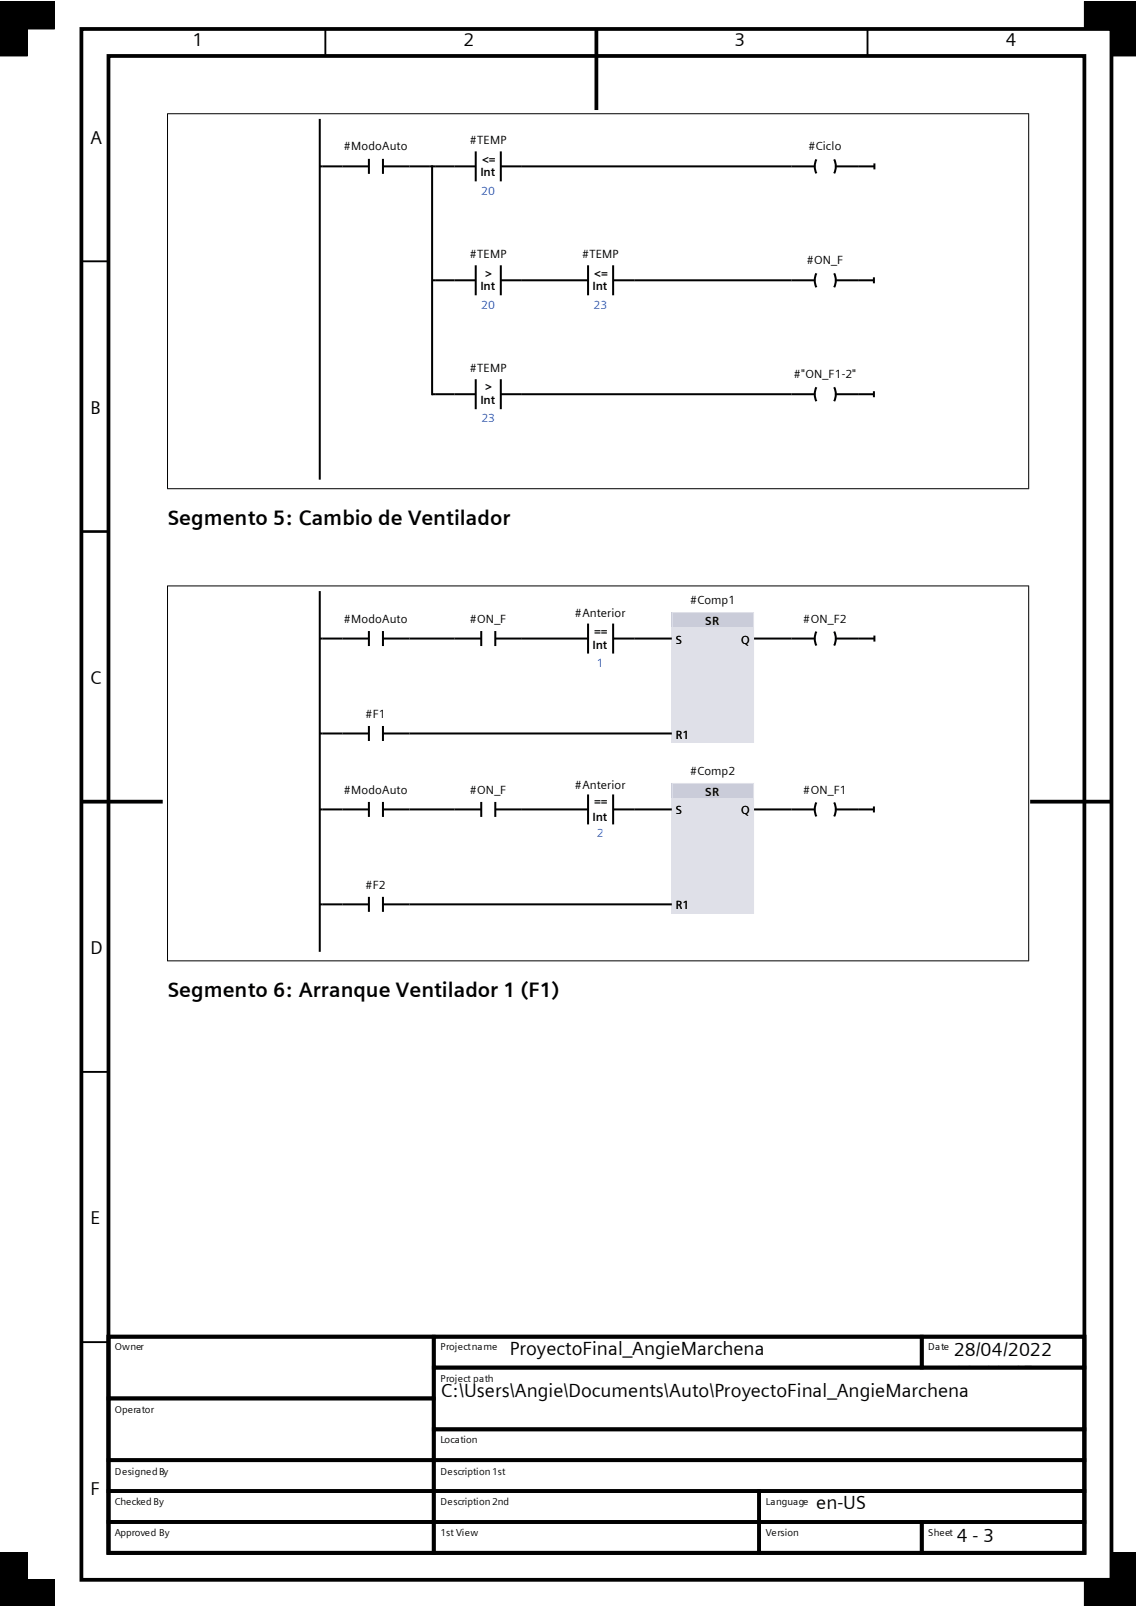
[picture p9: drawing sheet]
<svg xmlns="http://www.w3.org/2000/svg" width="210mm" height="297mm" viewBox="0 0 210 297" stroke-linecap="round" stroke-linejoin="round" font-family="sans-serif">
<path d="M60.2 5.4v5M160.4 5.4v5M15 48.3h5.1M15 98.3h5.1M15 198.2h5.1M15 248.2h5.1" fill="none" stroke="#000" stroke-width=".35"/>
<g fill="none" stroke="#000" stroke-width=".7" stroke-linecap="butt">
<path d="M15 5.4h190.5v286.8h-190.5zM20.1 10.4h180.4v276.8h-180.4zM110.3 5.4v14.9M15 148.3h15.1M190.4 148.3h15.1M20.1 247.2h60.1v11.4h-60.1zM20.1 258.6h60.1v11.4h-60.1zM20.1 247.2h180.4v40h-180.4zM80.2 247.2h90.2v5.7h-90.2zM80.2 252.9h120.3v11.4h-120.3zM170.4 247.2h30.1v5.7h-30.1zM20.1 270h60.1v5.8h-60.1z"/>
<path d="M20.1 275.8h60.1v5.7h-60.1zM80.2 264.3h120.3v5.7h-120.3zM80.2 270h120.3v5.8h-120.3zM80.2 275.8h60.1v5.7h-60.1zM140.3 275.8h60.2v5.7h-60.2zM20.1 281.5h60.1v5.7h-60.1zM80.2 281.5h60.1v5.7h-60.1zM140.3 281.5h30.1v5.7h-30.1zM170.4 281.5h30.1v5.7h-30.1z"/>
</g>
<path d="M0 .4h10v5h-10zM0 .4h5v10h-5zM200.5 .4h5v5h-5zM205.5 .4v10h4.6M205.5 .4h.1M205.5 .4h4.6M5 296.9v-9.7h-5v9.7v-4.7h10v4.7M210.1 292.2h-9.6v4.7M210.1 287.2h-4.6v9.7" fill="none" stroke="#000" stroke-width=".18"/>
<g fill="#000">
<path d="M0 .4h10v5h-10z" fill-rule="evenodd"/>
<path d="M0 .4h5v10h-5z" fill-rule="evenodd"/>
<path d="M200.5 .4h5v5h-5z" fill-rule="evenodd"/>
<path d="M205.5 .4h4.6v10h-4.6z" fill-rule="evenodd"/>
<path d="M0 292.2h10v4.7h-10z" fill-rule="evenodd"/>
<path d="M0 287.2h5v9.7h-5z" fill-rule="evenodd"/>
<path d="M200.5 292.2h9.6v4.7h-9.6z" fill-rule="evenodd"/>
<path d="M205.5 287.2h4.6v9.7h-4.6z" fill-rule="evenodd"/>
</g>
<g fill="none" stroke="#000" stroke-width=".37">
<path d="M59.1 30.8h9.1M59.1 22v66.7M68.2 29.4v2.8M70.8 30.8h17.2M70.8 29.4v2.8M79.9 30.6v42.5M88 28v5.5M92.6 30.8h58M92.6 28v5.5M150.9 29.5l-.3 1.3 .3 1.3M154.2 29.5a2.91 2.91 0 0 1 0 2.6M154.5 30.8h7.2"/>
<path d="M161.7 30.2v1.1M79.9 51.8h8.1M88 49.1v5.5M92.6 51.8h16.1M92.6 49.1v5.5M108.7 49.1v5.5M113.4 51.8h37.2M113.4 49.1v5.5M150.9 50.5l-.3 1.3 .3 1.3M154.2 50.5a2.91 2.91 0 0 1 0 2.6M154.5 51.8h7.1M161.6 51.3v1.1"/>
<path d="M79.9 72.9h8.1M88 70.1v5.6M92.6 72.9h58M92.6 70.1v5.6M150.9 71.6l-.3 1.3 .3 1.3M154.2 71.6a2.91 2.91 0 0 1 0 2.6M154.5 72.9h7.1M161.6 72.4v1.1"/>
</g>
<path d="M30.9 21h159.3M31 21v69.4M190.2 21v69.4M30.9 90.4h159.3" fill="none" stroke="#000" stroke-width=".18"/>
<g fill="none" stroke="#000" stroke-width=".37">
<path d="M59.1 118.1h.6M59.1 109.3v66.7M63.3 118.1h4.9M68.2 116.7v2.8M70.8 118.1h4.9M70.8 116.7v2.8M84.1 118.1h4.9M89 116.7v2.8M91.6 118.1h4.9M91.6 116.7v2.8M104.8 118.1h3.9M108.7 115.3v5.6"/>
<path d="M113.4 118.1h3.8M113.4 115.3v5.6M59.1 135.6h.6M59.1 149.7h.6M59.1 167.3h.6"/>
</g>
<path d="M124.2 113.2h15.2v24.2h-15.2z" fill-rule="evenodd" fill="#dfe0e8"/>
<path d="M124.2 113.2h15.2v2.8h-15.2z" fill-rule="evenodd" fill="#caccd9"/>
<path d="M124.3 113.3h15v24h-15z" fill="none" stroke="#dfe0e8" stroke-width=".19"/>
<g fill="none" stroke="#000" stroke-width=".37">
<path d="M146.4 118.1h4.2M150.9 116.8l-.3 1.3 .3 1.3M154.2 116.8a2.91 2.91 0 0 1 0 2.6M154.5 118.1h4.3M63.3 135.6h4.9M68.2 134.3v2.7M70.8 135.6h4.9M70.8 134.3v2.7M63.3 149.7h4.9M68.2 148.3v2.8M70.8 148.3v2.8M70.8 149.7h4.9"/>
<path d="M84.1 149.7h4.9M89 148.3v2.8M91.6 149.7h4.9M91.6 148.3v2.8M104.8 149.7h3.9M108.7 146.9v5.6M113.4 149.7h3.8M113.4 146.9v5.6"/>
</g>
<path d="M124.2 144.8h15.2v24.2h-15.2z" fill-rule="evenodd" fill="#dfe0e8"/>
<path d="M124.2 144.8h15.2v2.8h-15.2z" fill-rule="evenodd" fill="#caccd9"/>
<path d="M124.3 144.9h15v24h-15z" fill="none" stroke="#dfe0e8" stroke-width=".19"/>
<g fill="none" stroke="#000" stroke-width=".37">
<path d="M59.7 118.1h3.6M75.7 118.1h8.4M96.5 118.1h8.3M117.2 118.1h7M139.4 118.1h7M158.8 118.1h2.9M161.7 117.5v1.1M59.7 135.6h3.6M75.7 135.6h48.5M59.7 149.7h3.6M75.7 149.7h8.4M96.5 149.7h8.3"/>
<path d="M117.2 149.7h7M139.4 149.7h11.2M150.9 148.4l-.3 1.3 .3 1.3M154.2 148.4a2.91 2.91 0 0 1 0 2.6M154.5 149.7h7.1M161.6 149.1v1.2M59.7 167.3h8.5M68.2 165.9v2.7M70.8 167.3h53.4M70.8 165.9v2.7"/>
</g>
<path d="M30.9 108.4h159.3M31 108.3v69.4M190.2 108.3v69.4M30.9 177.7h159.3" fill="none" stroke="#000" stroke-width=".18"/>
<g font-size="3.9">
<text x="31" y="97.1">Segmento 5: Cambio de Ventilador</text>
<text x="31" y="184.4">Segmento 6: Arranque Ventilador 1 (F1)</text>
</g>
<g font-size="3.5">
<text x="94.3" y="250.5">ProyectoFinal_AngieMarchena</text>
<text x="176.3" y="250.8">28/04/2022</text>
<text x="176.3" y="255">23:10:45</text>
<text x="81.5" y="258.4">C:\Users\Angie\Documents\Auto\ProyectoFinal_AngieMarchena</text>
<text x="150.9" y="279.1">en-US</text>
<text x="176.9" y="285.2">4 - 3</text>
</g>
<g font-size="3.4">
<text x="35.6" y="8.6">1</text>
<text x="85.7" y="8.6">2</text>
<text x="135.8" y="8.6">3</text>
<text x="185.9" y="8.6">4</text>
<text x="16.7" y="26.5">A</text>
<text x="16.7" y="76.5">B</text>
<text x="16.7" y="126.5">C</text>
<text x="16.7" y="176.4">D</text>
<text x="16.7" y="226.4">E</text>
<text x="16.7" y="276.4">F</text>
</g>
<g font-size="2.2">
<text x="63.6" y="27.8">#ModoAuto</text>
<text x="86.9" y="26.7">#TEMP</text>
<text x="149.5" y="27.8">#Ciclo</text>
<text x="88.8" y="32.6">Int</text>
<text x="89.1" y="30.1">&lt;=</text>
<text x="86.9" y="47.8">#TEMP</text>
<text x="107.6" y="47.8">#TEMP</text>
<text x="88.8" y="53.7">Int</text>
<text x="89.7" y="51.1">&gt;</text>
<text x="109.6" y="53.7">Int</text>
<text x="109.9" y="51.1">&lt;=</text>
<text x="149.1" y="48.9">#ON_F</text>
<text x="86.9" y="68.9">#TEMP</text>
<text x="146.8" y="70">#&quot;ON_F1-2&quot;</text>
<text x="88.8" y="74.8">Int</text>
<text x="89.7" y="72.2">&gt;</text>
<text x="127.6" y="111.6">#Comp1</text>
<text x="63.6" y="115.1">#ModoAuto</text>
<text x="86.9" y="115.1">#ON_F</text>
<text x="106.3" y="114">#Anterior</text>
<text x="109.6" y="120">Int</text>
<text x="109.9" y="117.4">==</text>
<text x="124.9" y="119">S</text>
<text x="130.4" y="115.5">SR</text>
<text x="137" y="119">Q</text>
<text x="148.5" y="115.1">#ON_F2</text>
<text x="67.6" y="132.7">#F1</text>
<text x="124.9" y="136.6">R1</text>
<text x="127.6" y="143.3">#Comp2</text>
<text x="63.6" y="146.8">#ModoAuto</text>
<text x="86.9" y="146.8">#ON_F</text>
<text x="106.3" y="145.8">#Anterior</text>
<text x="109.9" y="148.8">==</text>
<text x="130.4" y="147.1">SR</text>
<text x="148.5" y="146.8">#ON_F1</text>
<text x="109.6" y="151.8">Int</text>
<text x="124.9" y="150.6">S</text>
<text x="137" y="150.6">Q</text>
<text x="67.6" y="164.3">#F2</text>
<text x="124.9" y="168.2">R1</text>
</g>
<g font-size="2.2" fill="#3366d3">
<text x="88.9" y="36">20</text>
<text x="88.9" y="57.1">20</text>
<text x="109.7" y="57.1">23</text>
<text x="89" y="78.1">23</text>
<text x="110.4" y="123.3">1</text>
<text x="110.4" y="154.7">2</text>
</g>
<g font-size="1.8">
<text x="21.2" y="249.7">Owner</text>
<text x="81.4" y="249.7">Project name</text>
<text x="171.6" y="249.7">Date</text>
<text x="81.4" y="255.5">Project path</text>
<text x="21.2" y="261.3">Operator</text>
<text x="81.4" y="266.9">Location</text>
<text x="21.2" y="272.7">Designed By</text>
<text x="81.4" y="272.7">Description 1st</text>
<text x="21.2" y="278.3">Checked By</text>
<text x="81.4" y="278.3">Description 2nd</text>
<text x="141.6" y="278.3">Language</text>
<text x="21.2" y="284.1">Approved By</text>
<text x="81.4" y="284.1">1st View</text>
<text x="141.6" y="284.1">Version</text>
<text x="171.6" y="284.1">Sheet</text>
</g>
</svg>
